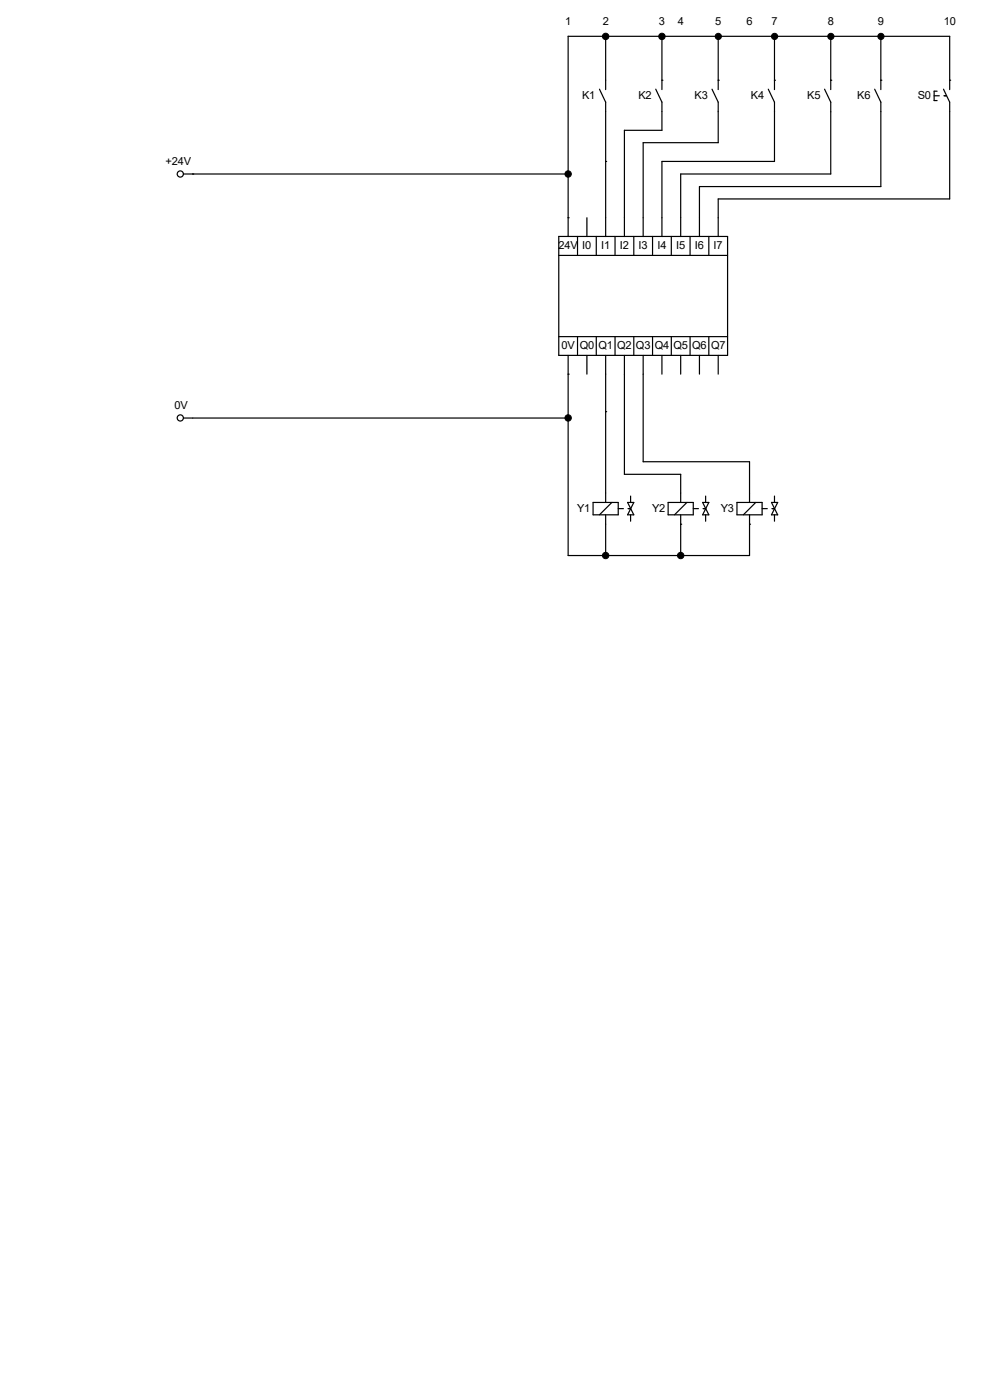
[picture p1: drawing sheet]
<svg xmlns="http://www.w3.org/2000/svg" width="210mm" height="297mm" viewBox="0 0 210 297" stroke-linecap="round" stroke-linejoin="round" font-family="sans-serif">
<g fill="none" stroke="#000" stroke-width=".25">
<path d="M128.5 7.7h.1M128.5 7.7v9.3M140.4 17h.1M140.4 7.7h.1M140.4 7.7v9.3M152.4 17h.1M152.4 7.7h.1M152.4 7.7v9.3M164.3 17h.1M164.3 7.7h.1M164.3 7.7v9.3M176.2 7.7h.1"/>
<path d="M176.2 17h.1M176.2 7.7v9.3M186.9 17h.1M186.9 7.7h.1M186.9 7.7v9.3M201.5 17h.1M201.5 17v-9.3h-81v42.5M40.9 36.9h.1M40.9 36.9h79.6M120.5 36.9h.1M128.5 34.2h.1M128.5 23.7v26.5"/>
<path d="M140.4 23.7v3.9h-7.9v22.6M152.4 23.7v6.6h-16v19.9M164.3 23.7v10.5h-23.9v16M176.2 23.7v13.2h-31.8v13.3M186.9 23.7v15.9h-38.5v10.6M201.5 23.7v18.5h-49.1v8M118.5 54.2h35.8M118.5 50.2h35.8v25.2h-35.8zM120.5 46.2h.1M122.5 50.2v4M124.5 46.2v4M126.5 50.2v4"/>
<path d="M130.5 50.2v4M134.5 50.2v4M138.4 50.2v4M142.4 50.2v4M146.4 50.2v4M150.4 50.2v4M118.5 71.4h35.8M120.5 79.4h.1M120.5 75.4v42.5h38.5v-6.7M122.5 71.4v4M124.5 75.4v4M126.5 71.4v4"/>
<path d="M128.5 75.4v29.2M130.5 71.4v4M132.5 75.4v25.2h11.9v4M134.5 71.4v4M136.4 75.4v22.6h22.6v6.6M138.4 71.4v4M140.4 75.4v4M142.4 71.4v4M144.4 75.4v4M146.4 71.4v4M148.4 75.4v4M150.4 71.4v4"/>
<path d="M152.4 75.4v4M40.9 88.7h79.6M120.5 88.7h.1M128.5 87.3h.1M128.5 117.9h.1M128.5 111.2v6.7M144.4 111.2h.1M144.4 117.9h.1M144.4 111.2v6.7M159 111.2h.1"/>
</g>
<path d="M35.8 84.7h4v2.6h-4z" fill="#fff"/>
<g fill="none" stroke="#000" stroke-width=".25">
<path d="M38.9 88.7h2"/>
<circle cx="38.2" cy="88.7" r=".66"/>
</g>
<path d="M35.1 32.9h5.4v2.6h-5.4z" fill="#fff"/>
<g fill="none" stroke="#000" stroke-width=".25">
<path d="M38.9 36.9h2"/>
<circle cx="38.2" cy="36.9" r=".66"/>
</g>
<path d="M122.4 106.6h2.8v2.6h-2.8z" fill="#fff"/>
<path d="M125.8 106.6h5.3v2.6h-5.3zM128.5 104.6v2M128.5 109.2v2M129.8 106.6l-2.6 2.6M131.1 107.9h1.1M133.1 106.6l1.4 2.6h-1.4l1.4-2.6zM133.2 107.9h.6M133.8 105.2v1.4M133.8 109.2v1.4" fill="none" stroke="#000" stroke-width=".25"/>
<path d="M123.5 19h2.8v2.6h-2.8z" fill="#fff"/>
<path d="M127.2 18.9l1.3 2.8v2M128.5 17v2" fill="none" stroke="#000" stroke-width=".25"/>
<path d="M135.4 19h2.8v2.6h-2.8z" fill="#fff"/>
<path d="M139.1 18.9l1.3 2.8v2M140.4 17v2" fill="none" stroke="#000" stroke-width=".25"/>
<path d="M147.4 19h2.8v2.6h-2.8z" fill="#fff"/>
<path d="M151 18.9l1.4 2.8v2M152.4 17v2" fill="none" stroke="#000" stroke-width=".25"/>
<path d="M159.3 19h2.8v2.6h-2.8z" fill="#fff"/>
<path d="M163 18.9l1.3 2.8v2M164.3 17v2" fill="none" stroke="#000" stroke-width=".25"/>
<g fill="#000" stroke="#000" stroke-width=".21">
<circle cx="128.5" cy="7.7" r=".68"/>
<circle cx="140.4" cy="7.7" r=".68"/>
<circle cx="152.4" cy="7.7" r=".66"/>
<circle cx="164.3" cy="7.7" r=".66"/>
<circle cx="120.5" cy="36.9" r=".68"/>
</g>
<path d="M138.3 106.6h2.8v2.6h-2.8z" fill="#fff"/>
<path d="M141.7 106.6h5.4v2.6h-5.4zM144.4 104.6v2M144.4 109.2v2M145.7 106.6l-2.6 2.6M147.1 107.9h1.1M149.1 106.6l1.3 2.6h-1.3l1.3-2.6zM149.1 107.9h.6M149.7 105.2v1.4M149.7 109.2v1.4" fill="none" stroke="#000" stroke-width=".25"/>
<g fill="#000" stroke="#000" stroke-width=".21">
<circle cx="120.5" cy="88.7" r=".68"/>
<circle cx="128.5" cy="117.9" r=".68"/>
</g>
<path d="M194.7 19h2.8v2.6h-2.8z" fill="#fff"/>
<path d="M198.8 19.3h-.6v2h.6M200.2 18.9l1.3 2.8v2M201.5 17v2M198.2 20.3h1.1M200.2 20.3h.6" fill="none" stroke="#000" stroke-width=".25"/>
<path d="M171.2 19h2.8v2.6h-2.8z" fill="#fff"/>
<path d="M174.9 18.9l1.3 2.8v2M176.2 17v2" fill="none" stroke="#000" stroke-width=".25"/>
<path d="M181.9 19h2.8v2.6h-2.8z" fill="#fff"/>
<path d="M185.5 18.9l1.4 2.8v2M186.9 17v2" fill="none" stroke="#000" stroke-width=".25"/>
<g fill="#000" stroke="#000" stroke-width=".21">
<circle cx="176.3" cy="7.7" r=".66"/>
<circle cx="186.9" cy="7.7" r=".66"/>
</g>
<path d="M153 106.6h2.7v2.6h-2.7z" fill="#fff"/>
<path d="M156.3 106.6h5.4v2.6h-5.4zM159 104.6v2M159 109.2v2M160.3 106.6l-2.6 2.6M161.7 107.9h1.1M163.7 106.6l1.3 2.6h-1.3l1.3-2.6zM163.7 107.9h.6M164.3 105.2v1.4M164.3 109.2v1.4" fill="none" stroke="#000" stroke-width=".25"/>
<circle cx="144.4" cy="117.9" r=".68" fill="#000" stroke="#000" stroke-width=".21"/>
<g font-size="2.3">
<text x="119.9" y="5.4">1</text>
<text x="127.9" y="5.4">2</text>
<text x="139.8" y="5.4">3</text>
<text x="143.8" y="5.4">4</text>
<text x="151.7" y="5.4">5</text>
<text x="158.4" y="5.4">6</text>
<text x="163.7" y="5.4">7</text>
<text x="175.6" y="5.4">8</text>
<text x="186.2" y="5.4">9</text>
<text x="200.2" y="5.4">10</text>
<text x="123.5" y="21.1">K1</text>
<text x="135.4" y="21.1">K2</text>
<text x="147.4" y="21.1">K3</text>
<text x="159.3" y="21.1">K4</text>
<text x="171.2" y="21.1">K5</text>
<text x="181.9" y="21.1">K6</text>
<text x="194.7" y="21.1">S0</text>
<text x="35.1" y="35">+24V</text>
<text x="118.5" y="52.9">24V I0</text>
<text x="127.5" y="52.9">I1</text>
<text x="131.5" y="52.9">I2</text>
<text x="135.5" y="52.9">I3</text>
<text x="139.5" y="52.9">I4</text>
<text x="143.4" y="52.9">I5</text>
<text x="147.4" y="52.9">I6</text>
<text x="151.4" y="52.9">I7</text>
<text x="119.1" y="74.1">0V Q0 Q1</text>
<text x="130.9" y="74.1">Q2</text>
<text x="134.9" y="74.1">Q3</text>
<text x="138.9" y="74.1">Q4 Q5 Q6 Q7</text>
<text x="37" y="86.8">0V</text>
<text x="122.4" y="108.7">Y1</text>
<text x="138.3" y="108.7">Y2</text>
<text x="153" y="108.7">Y3</text>
</g>
</svg>
